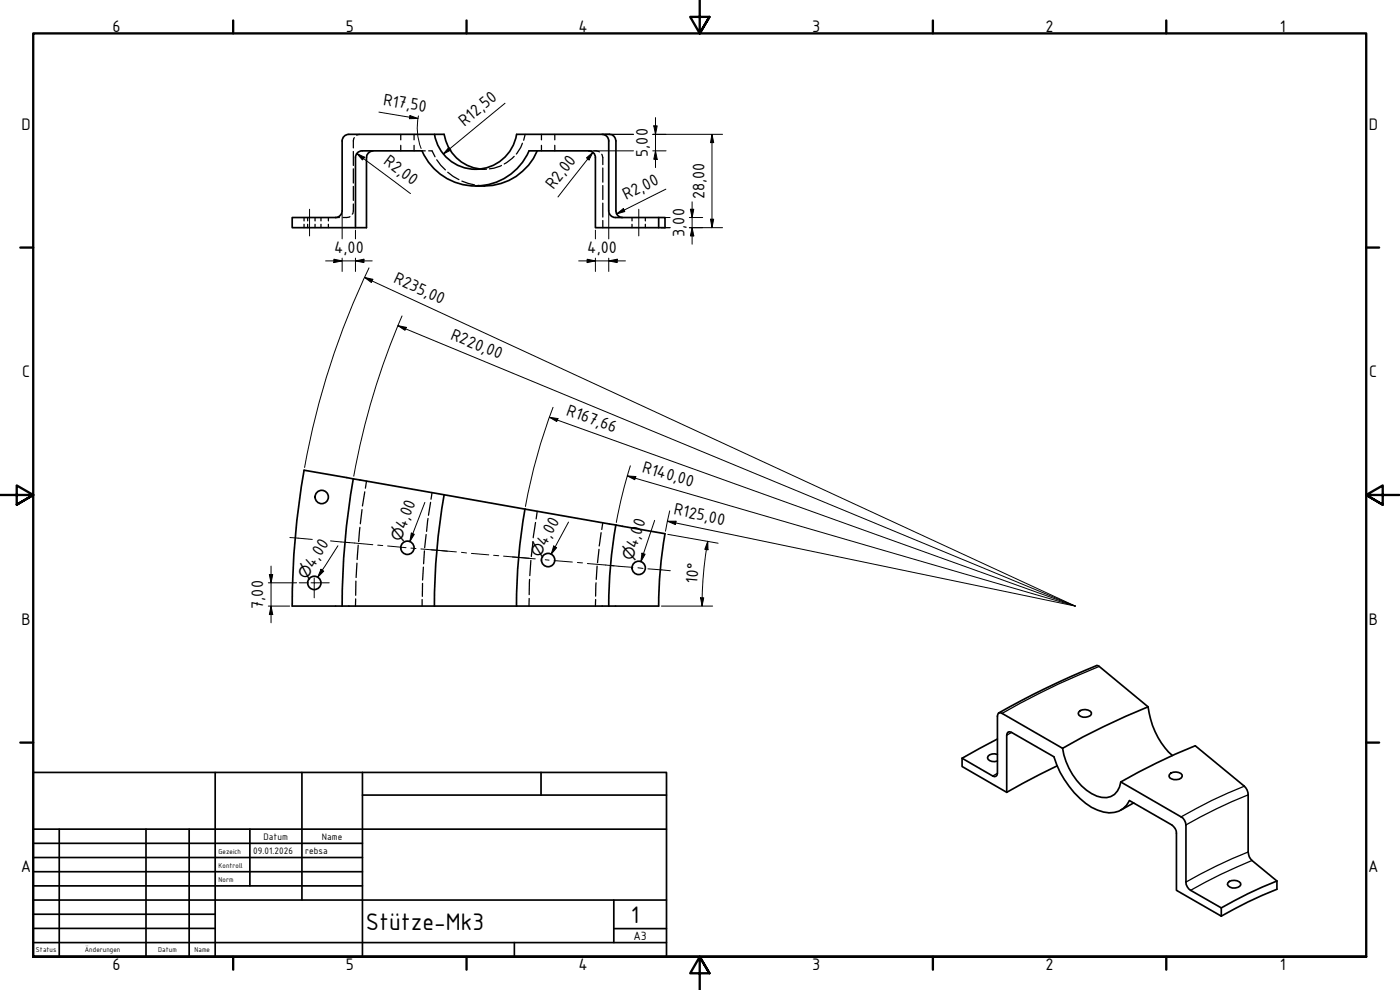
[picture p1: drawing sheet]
<svg xmlns="http://www.w3.org/2000/svg" width="420mm" height="297mm" viewBox="0 0 420 297" stroke-linecap="round" stroke-linejoin="round" font-family="sans-serif">
<!-- layer: Verdeckt (ISO) -->
<g fill="none" stroke="#000" stroke-width=".38">
<path d="M106 45.5v4.1M106 50.7v4.2M106 55.9v4.2M106.4 41.3l-.4 1v2.1M108 40.3l-.9 .3M120.3 40.3v1.7M120.3 43.6v1.7M124.3 40.3v1.7M124.3 43.6v1.7M126.7 45.3h.9M128.7 45.3h1l.9 1.7M131.1 47.9l1.2 1.7 1.4 1.4"/>
<path d="M134.4 51.7l3.3 2.2M138.6 54.3l3.8 1.2M142.7 50.8h.9M143.4 55.6l2 .2M144.1 50.7l1.9 .1M144.5 50.8h.9M150.5 49.6l-2.3 .9-1.3 .2M154.3 46.9l-3 2.3M156.8 43l-.5 1.2-1.4 2M157.6 40.3l-.4 1.8M162.5 40.3v1.7M162.5 43.6v1.7"/>
<path d="M166.5 40.3v1.7M166.5 43.6v1.7M176.7 45.3h.7M178.2 45.3l1.7 .3M180.6 46.3l.3 1v2.1M180.9 50.4v4.3M180.9 55.7v4.2M91.2 65.3v1M91.2 67.3v1M92.3 65.3v1M92.3 67.3v1M94.6 65.3v1"/>
<path d="M94.6 67.3v1M96.3 65.3v1M96.3 67.3v1M98.6 65.3v1M98.6 67.3v1M100.7 65.3h1.2M105 65l-2.1 .3M106 61.2v2.1l-.3 .9M180.9 60.9v4.2M180.9 66.2v2.1M189.7 65.3v1M189.7 67.3v1"/>
<path d="M193.7 65.3v1M193.7 67.3v1M108 158.2l-.4 4.3M108.6 152.9l-.5 4.2M109.5 147.6l-.7 4.2M110 144.4l-.3 2.1M128.5 155.6l-.5 3.8M129.2 150.7l-.6 3.9M129.7 147.8l-.4 2M160.7 156.8l-.7 4.5M161.2 153.4l-.3 2.3M180.4 159.8l-.6 4"/>
<path d="M180.9 156.8l-.3 2.1M106.7 179.7v2.1M106.8 174.4l-.1 4.2M107.1 169l-.2 4.3M107.5 163.6l-.3 4.3M126.7 179.9v1.9M126.8 175.1l-.1 3.8M127.1 170.2l-.3 3.8M127.4 165.3l-.3 3.8M127.9 160.4l-.5 3.9M158.8 179.6l-.1 2.2M158.9 173.8l-.1 4.6"/>
<path d="M159.3 168.1l-.3 4.6M160 162.5l-.6 4.5M178.8 179.9l-.1 1.9M178.9 174.9l-.1 4M179.2 169.8l-.3 4M179.8 164.8l-.5 4"/>
</g>
<!-- layer: Sichtbar (ISO) -->
<g fill="none" stroke="#000" stroke-width=".51">
<path d="M102.7 42.3v21M104.7 40.3a2 2 0 0 0-2 2M104.7 40.3h28.6a12.4 12.4 0 0 0 10.8 10.4M112 45.3a2.06 2.06 0 0 0-2 2v21h-22.3v-3h13a2 2 0 0 0 2-2M126.7 45.3a17.5 17.5 0 0 0 16 10.5 17.5 17.5 0 0 0 16-10.5M126.7 45.3h-18a2 2 0 0 0-2 2v21M130.4 40.3a12.5 12.5 0 0 0 12.3 10.5 12.5 12.5 0 0 0 12.3-10.5M155.1 40.3h27.8a1.95 1.95 0 0 1 1.9 2v21a1.95 1.95 0 0 0 2 2M158.7 45.3h18a2 2 0 0 1 2 2v21h20.9v-3h-14.9a2 2 0 0 1-2-2M161.2 45.3a17.2 17.2 0 0 1-15.8 10.5h-2.7M180.7 40.3a2 2 0 0 1 2 2M182.7 42.3v21"/>
<path d="M197.7 65.3v3M106 143.7a220 220 0 0 0-3.3 38.2M106 143.7l-14.7-2.6a234.9 234.9 0 0 0-3.6 40.7l110 .1 .4-10.2 1.5-11.5M106 143.7l93.6 16.4M133.3 148.5a192.3 192.3 0 0 0-2.9 33.4M157.6 152.8a167.7 167.7 0 0 0-2.6 29.1M184.8 157.6l-1 6.4-.6 6.5-.5 11.4M324.2 213.2a2.8 2.8 0 0 1 3.3 .6v.4a2.4 2.4 0 0 1-3.9-.1zM344.6 212.1l-15.2-12.4a225 225 0 0 0-29.7 14.2M288.7 227.5v2.5l13.4 7.7M299.3 226.4a2.23 2.23 0 0 0-2.9 1 2.06 2.06 0 0 0 2.9 .9M299.3 221.7l-10.6 5.8"/>
<path d="M302.1 237.7v-17.1l.5-1 1 .2 12.7 7.3a28 28 0 0 0 11.3 15.1 9.9 9.9 0 0 0 8.2 1.2l1.3-.8 1-1.1 .9-1.3 12.7 7.3a3 3 0 0 1 1.4 2.5v17.1l13.4 7.8M317.2 229.8l-15.1 7.9M318.9 224.5a19 19 0 0 0 10.3 14.4 4.9 4.9 0 0 0 7.2-4.3 182.4 182.4 0 0 1 22.3-10.8l14.7 12.1a3.6 3.6 0 0 1 1.2 2.6v17.1a3.6 3.6 0 0 0 1.1 2.6l7.5 6.1M318.9 224.5a212 212 0 0 1 25.7-12.4 23.6 23.6 0 0 0 7.3 14.6M318.9 224.5l-18.7-10.6h-.5l-.4 1-.1 17.7-.8 .4-.5-.2-9.2-5.3M336.4 234.6l18.1 10.5a3.1 3.1 0 0 1 1.4 2.4v17.2a3 3 0 0 0 1.4 2.4l9.2 5.3M351 232.4a2.61 2.61 0 0 1 3.8 .1v.5a2.65 2.65 0 0 1-3.8 .3l-.2-.5zM340.2 240.9l-3.8 2.2M366.5 272.4v2.5M368.5 264.9a2.68 2.68 0 0 1 3.8 .1l.1 .5a2.45 2.45 0 0 1-4-.1zM383.2 264.3v2.5a122.2 122.2 0 0 0-16.7 8.1M383.2 264.3a122.2 122.2 0 0 0-16.7 8.1"/>
<circle cx="96.6" cy="149.1" r="2"/>
<circle cx="94.3" cy="174.9" r="2"/>
<circle cx="122.3" cy="164.4" r="2"/>
<circle cx="164.5" cy="168" r="2"/>
<circle cx="191.7" cy="170.4" r="2"/>
</g>
<!-- layer: Sichtbar schmal (ISO) -->
<path d="M329.9 199.9a225.2 225.2 0 0 0-29.2 14.1M303.6 219.8l-1.5 .8M299.3 232l-1.4 .8M373.4 235.9a136.1 136.1 0 0 0-18.9 9.2M374.6 238.5a146.6 146.6 0 0 0-18.7 9M374.6 255.6a146.6 146.6 0 0 0-18.7 9.1M375.7 258.2a154.9 154.9 0 0 0-18.4 8.9" fill="none" stroke="#000" stroke-width=".38"/>
<!-- layer: Rahmen (ISO) -->
<g fill="none" stroke="#000" stroke-width=".7">
<path d="M70 6.1v3.9M140 6.1v3.9M210 0v10l-2.9-4.9h5.8l-2.9 4.9 2.9-4.9M280 6.1v3.9M350 6.1v3.9M6.1 74.3h3.9M410 74.3h3.9M0 148.5h10l-5-2.8v5.7l5-2.9-5 2.9M420 148.5h-10l5-2.8v5.7l-5-2.9 5 2.9M6.1 222.8h3.9M410 222.8h3.9M10 287.1v-277.1h400v277.1h-400h400"/>
<path d="M70 287.1v3.8M140 287.1v3.8M212.9 292l-2.9-4.9 2.9 4.9h-5.8l2.9-4.9v9.9M280 287.1v3.8M350 287.1v3.8"/>
</g>
<!-- layer: Titel (ISO) -->
<g fill="none" stroke="#000" stroke-width=".51">
<path d="M10 231.8h190v55.3h-190zM64.6 231.8v55.3M90.6 231.8v38.3M108.8 238.6h91.2M108.8 231.8v55.3M162.4 231.8v6.8M10 253h98.8M10 257.3h98.8M10 248.8h190M17.8 248.8v38.3M43.8 248.8v38.3M56.8 248.8v38.3"/>
<path d="M75 248.8v17M10 261.5h98.8M10 265.8h98.8M10 270.1h190M10 274.3h54.6M10 278.6h54.6M184.2 278.6h15.8M184.2 270.1v12.7M10 282.8h190M154.4 282.8v4.3"/>
</g>
<g fill="none" stroke="#000" stroke-width=".3">
<path d="M113.7 33.6l11.7 1.9M123 34.7l2.4 .8-2.5 .1zM125.6 34.8a17.5 17.5 0 0 0 .8 9.8M151.6 31l-18.6 15.2M196.2 37.8h1l-.5 2.5zM196.7 35.3v15M107.1 46.1l2.3 1.1-.6 .8zM107.1 46.1l16.1 12M134.7 44.2l.6 .8-2.3 1.2zM176 47.4l1.9-1.7-1.1 2.3zM177.5 45.3h12.6M177.9 45.7l-10.5 13.4"/>
<path d="M181.5 40.3h8.6M195.9 40.3h21M195.9 45.3h4M196.7 45.3l.5 2.5h-1zM199.8 56.8l-14.8 7.4M213.7 40.3l.5 2.5h-1zM213.7 40.3v28M97.7 78.3h14M100.2 77.8l2.5 .5-2.5 .5zM102.7 64.1v7.6M102.7 77.5v4M106.7 78.3l2.5-.5v1z"/>
<path d="M106.7 69.1v2.6M106.7 77.5v4M173.7 78.3h14M176.2 77.8l2.5 .5-2.5 .5zM178.7 69.1v2.6M178.7 77.5v4M182.7 78.3l2.5-.5v1zM182.7 64.1v7.6M182.7 77.5v4M185 64.2l2.1-1.6 .4 .9zM198.5 68.3h2.6M198.5 65.3h2.6"/>
<path d="M206.9 68.3h10M206.9 65.3h4M207.2 62.8h1l-.5 2.5zM207.7 68.3l.5 2.5h-1zM207.7 60.6v12.7M213.2 65.8h1l-.5 2.5zM109.4 83.2l2.5 .6-.5 1zM109.4 83.2l213.3 98.6M110.7 80.4a235 235 0 0 0-19.3 59.9M119.4 97.7l2.5 .5-.4 .9zM119.4 97.7l203.3 84.1M120.6 94.8a220 220 0 0 0-14.4 48.1"/>
<path d="M164.9 125.2l2.5 .4-.3 .9zM164.9 125.2l157.8 56.6M166 122.2a167.7 167.7 0 0 0-8.3 29.8M189.2 139.8l-2.2 7.7-2 9.3M123.4 159.9l.9 .4-1.3 2.2zM127.5 150.7l-4.5 11.8M170.6 156.6l-5.2 9.7M188.3 142.8l2.5 .2-.3 .9zM188.3 142.8l134.4 39M196.5 156.1l-4.2 12.4M200.3 156.4h2.6l-.2 1zM200.3 156.4l122.4 25.4"/>
<path d="M201 153.3l-1.3 6.1M80.5 174.9h8.5M80.8 172.4h1.1l-.6 2.5zM81.3 169.8v17.1M96.3 170.8l.9 .6-1.8 1.8zM101.4 163.8l-6 9.4M166.2 163.8l.9 .5-1.7 2zM192.7 166l.9 .3-1.3 2.2zM200.4 160.3l15.1 2.7M210.2 179.4h1l-.5 2.4zM212 164.9l-1 8.4-.3 8.5M212.4 162.4l.1 2.6-1-.2z"/>
<path d="M212.4 162.4l-.4 2.5M80.5 181.8h6.4M81.3 181.8l.6 2.6h-1.1zM198.5 181.8h15.4"/>
</g>
<g fill="#000">
<path d="M123 34.7l2.4 .8-2.5 .1zM196.2 37.8h1l-.5 2.5zM107.1 46.1l2.3 1.1-.6 .8zM134.7 44.2l.6 .8-2.3 1.2zM176 47.4l1.9-1.7-1.1 2.3zM196.7 45.3l.5 2.5h-1zM213.7 40.3l.5 2.5h-1zM100.2 77.8l2.5 .5-2.5 .5zM106.7 78.3l2.5-.5v1zM176.2 77.8l2.5 .5-2.5 .5zM182.7 78.3l2.5-.5v1zM185 64.2l2.1-1.6 .4 .9z"/>
<path d="M207.2 62.8h1l-.5 2.5zM207.7 68.3l.5 2.5h-1zM213.2 65.8h1l-.5 2.5zM109.4 83.2l2.5 .6-.5 1zM119.4 97.7l2.5 .5-.4 .9zM164.9 125.2l2.5 .4-.3 .9zM123.4 159.9l.9 .4-1.3 2.2zM188.3 142.8l2.5 .2-.3 .9zM200.3 156.4h2.6l-.2 1zM80.8 172.4h1.1l-.6 2.5zM96.3 170.8l.9 .6-1.8 1.8zM166.2 163.8l.9 .5-1.7 2z"/>
<path d="M192.7 166l.9 .3-1.3 2.2zM210.2 179.4h1l-.5 2.4zM212.4 162.4l.1 2.6-1-.2zM81.3 181.8l.6 2.6h-1.1z"/>
</g>
<!-- layer: Mittellinie (ISO) -->
<g fill="none" stroke="#000" stroke-width=".3">
<path d="M92.9 62.8v8M191.7 62.8v8M87 161.3l6.7 .5M99.2 162.3l5.7 .5M103.9 162.7l8 .7M113.3 163.6l1.6 .1M116.3 163.8l5.6 .5M123.3 164.5l1.5 .1M126.3 164.7l5.5 .4M129.3 165l2.5 .1M131.8 165.1l5.2 .5M131.8 165.1l2.5 .3"/>
<path d="M138.5 165.7l1.5 .2M141.5 166l5.2 .5M148.1 166.6l1.6 .1M151.1 166.9l9.6 .8M153.8 167.1l5 .4M163.6 167.9l1.2 .2M166.3 168.2l5.5 .4M173.3 168.8l1.5 .1M176.3 169.1l8 .7M183.3 169.7l6.6 .5M191.5 170.4l1.5 .1M194.4 170.7l6.8 .5"/>
</g>
<!-- layer: Mittelpunktmarkierung (ISO) -->
<path d="M89.8 174.9h2.2M94.3 173.4v1.5h-1M98.8 174.9h-4.5v4.5" fill="none" stroke="#000" stroke-width=".3"/>
<g font-size="7.7">
<text x="109.8" y="278.9">Stütze-Mk3</text>
<text x="189.4" y="276.8">1</text>
</g>
<g font-size="5.4">
<text x="33.8" y="9.6">6</text>
<text x="103.8" y="9.6">5</text>
<text x="173.6" y="9.6">4</text>
<text x="243.8" y="9.6">3</text>
<text x="313.8" y="9.6">2</text>
<text x="384.1" y="9.6">1</text>
<text x="114.9" y="31.5" transform="rotate(9 114.9 31.5)">R17,50</text>
<text x="6.5" y="38.9">D</text>
<text x="139.4" y="38" transform="rotate(-40 139.4 38)">R12,50</text>
<text x="410.8" y="38.9">D</text>
<text x="194.4" y="47" transform="rotate(-90 194.4 47)">5,00</text>
<text x="114.9" y="49" transform="rotate(37 114.9 49)">R2,00</text>
<text x="166.1" y="57" transform="rotate(-52 166.1 57)">R2,00</text>
<text x="211.4" y="59.8" transform="rotate(-90 211.4 59.8)">28,00</text>
<text x="187.9" y="60.1" transform="rotate(-27 187.9 60.1)">R2,00</text>
<text x="205.4" y="71" transform="rotate(-90 205.4 71)">3,00</text>
<text x="100.3" y="76">4,00</text>
<text x="176.2" y="76">4,00</text>
<text x="117.9" y="84.6" transform="rotate(25 117.9 84.6)">R235,00</text>
<text x="135" y="101.6" transform="rotate(23 135 101.6)">R220,00</text>
<text x="6.6" y="113.1">C</text>
<text x="410.9" y="113.1">C</text>
<text x="169.7" y="124.4" transform="rotate(20 169.7 124.4)">R167,66</text>
<text x="192.5" y="141.7" transform="rotate(16 192.5 141.7)">R140,00</text>
<text x="202" y="154.4" transform="rotate(12 202 154.4)">R125,00</text>
<text x="121.7" y="158.9" transform="rotate(-69 121.7 158.9)">4,00</text>
<text x="163.8" y="164.1" transform="rotate(-62 163.8 164.1)">4,00</text>
<text x="191" y="164.6" transform="rotate(-72 191 164.6)">4,00</text>
<text x="94.1" y="170.6" transform="rotate(-58 94.1 170.6)">4,00</text>
<text x="209.2" y="175.1" transform="rotate(-85 209.2 175.1)">10°</text>
<text x="79" y="182.7" transform="rotate(-90 79 182.7)">7,00</text>
<text x="6.5" y="187.4">B</text>
<text x="410.8" y="187.4">B</text>
<text x="6.3" y="261.7">A</text>
<text x="410.6" y="261.7">A</text>
<text x="33.8" y="290.9">6</text>
<text x="103.8" y="290.9">5</text>
<text x="173.6" y="290.9">4</text>
<text x="243.8" y="290.9">3</text>
<text x="313.8" y="290.9">2</text>
<text x="384.1" y="290.9">1</text>
</g>
<g font-size="4.6">
<text x="120.3" y="162.5" transform="rotate(-69 120.3 162.5)">⌀</text>
<text x="162" y="167.5" transform="rotate(-62 162 167.5)">⌀</text>
<text x="92" y="173.9" transform="rotate(-58 92 173.9)">⌀</text>
<text x="189.8" y="168.3" transform="rotate(-72 189.8 168.3)">⌀</text>
</g>
<text font-size="3.9" x="190.1" y="282">A3</text>
<g font-size="3">
<text x="76" y="256.3">09.01.2026</text>
<text x="79.1" y="252">Datum</text>
<text x="91.6" y="256.3">rebsa</text>
<text x="96.6" y="252">Name</text>
</g>
<g font-size="2.3">
<text x="65.6" y="256.3">Gezeich</text>
<text x="65.6" y="260.5">Kontroll</text>
<text x="65.6" y="264.8">Norm</text>
<text x="10.8" y="285.7">Status</text>
<text x="25.5" y="285.7">Änderungen</text>
<text x="47.5" y="285.7">Datum</text>
<text x="58.4" y="285.7">Name</text>
</g>
</svg>
